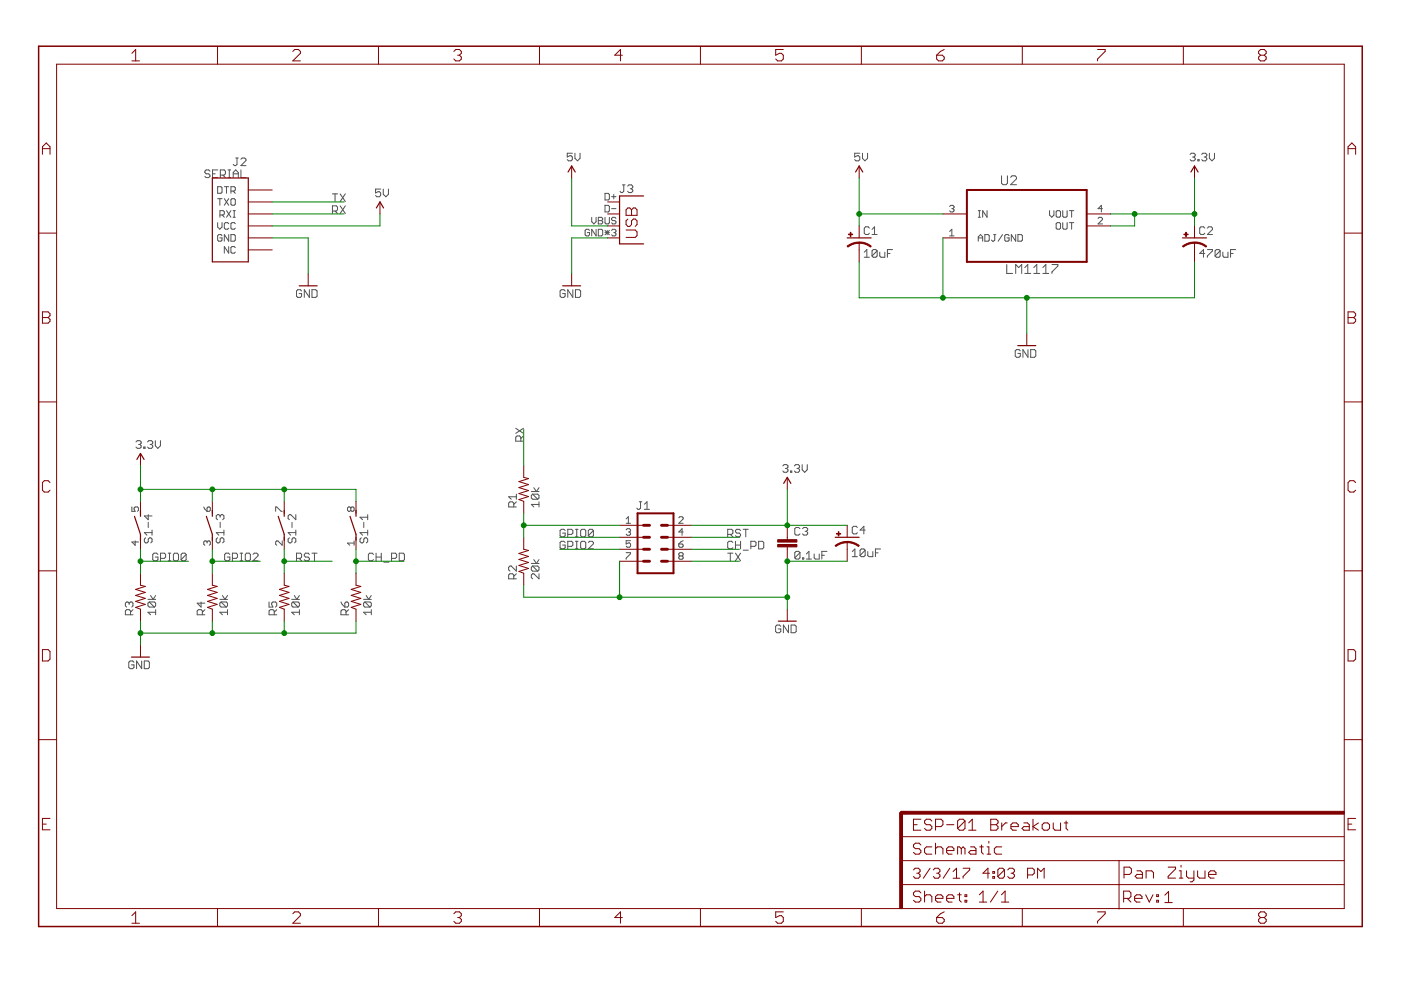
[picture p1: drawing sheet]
<?xml version="1.0" encoding="utf-8"?>
<!DOCTYPE eagle SYSTEM "eagle.dtd">
<!--
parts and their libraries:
SparkFun-Aesthetics: Licensing: Creative Commons ShareAlike 4.0 International - https://creativecommons.org/licenses/by-sa/4.0
-->
<eagle version="8.0.2">
<drawing>
<settings>
<setting alwaysvectorfont="yes"/>
<setting verticaltext="up"/>
</settings>
<grid distance="0.1" unitdist="inch" unit="inch" style="lines" multiple="1" display="no" altdistance="0.01" altunitdist="inch" altunit="inch"/>
<schematic xreflabel="%F%N/%S.%C%R" xrefpart="/%S.%C%R">
<libraries>
<library name="SparkFun-Aesthetics">
<symbols>
<symbol name="FR-A4L">
<rectangle x1="178.7652" y1="0" x2="179.3748" y2="20.32" layer="94"/>
<rectangle x1="225.7552" y1="-26.67" x2="226.3648" y2="67.31" layer="94" rot="R90"/>
<wire x1="225.29" y1="-0.1" x2="225.29" y2="5.08" width="0.1016" layer="94"/>
<wire x1="225.29" y1="5.08" x2="273.05" y2="5.08" width="0.1016" layer="94"/>
<wire x1="225.29" y1="5.08" x2="179.07" y2="5.08" width="0.1016" layer="94"/>
<wire x1="179.07" y1="10.16" x2="225.29" y2="10.16" width="0.1016" layer="94"/>
<wire x1="225.29" y1="10.16" x2="273.05" y2="10.16" width="0.1016" layer="94"/>
<wire x1="179.07" y1="15.24" x2="273.05" y2="15.24" width="0.1016" layer="94"/>
<wire x1="225.29" y1="5.08" x2="225.29" y2="10.16" width="0.1016" layer="94"/>
<wire x1="179.07" y1="19.05" x2="179.07" y2="20.32" width="0.6096" layer="94"/>
<wire x1="179.07" y1="20.32" x2="180.34" y2="20.32" width="0.6096" layer="94"/>
<text x="181.61" y="11.43" size="2.54" layer="94" font="vector">&gt;DRAWING_NAME</text>
<text x="181.61" y="6.35" size="2.286" layer="94" font="vector">&gt;LAST_DATE_TIME</text>
<text x="195.58" y="1.27" size="2.54" layer="94" font="vector">&gt;SHEET</text>
<text x="181.61" y="1.27" size="2.54" layer="94" font="vector">Sheet:</text>
<text x="181.61" y="16.51" size="2.54" layer="94" font="vector">&gt;CNAME</text>
<text x="226.16" y="1.27" size="2.54" layer="94" font="vector">Rev:</text>
<text x="226.26" y="6.35" size="2.54" layer="94" font="vector">&gt;DESIGNER</text>
<text x="234.92" y="1.17" size="2.54" layer="94" font="vector">&gt;CREVISION</text>
<frame x1="-3.81" y1="-3.81" x2="276.86" y2="182.88" columns="8" rows="5" layer="94"/>
</symbol>
<symbol name="3.3V">
<wire x1="0.762" y1="1.27" x2="0" y2="2.54" width="0.254" layer="94"/>
<wire x1="0" y1="2.54" x2="-0.762" y2="1.27" width="0.254" layer="94"/>
<text x="-1.016" y="3.556" size="1.778" layer="96">&gt;VALUE</text>
<pin name="3.3V" x="0" y="0" visible="off" length="short" direction="sup" rot="R90"/>
</symbol>
<symbol name="5V">
<wire x1="0.762" y1="1.27" x2="0" y2="2.54" width="0.254" layer="94"/>
<wire x1="0" y1="2.54" x2="-0.762" y2="1.27" width="0.254" layer="94"/>
<text x="-1.016" y="3.556" size="1.778" layer="96">&gt;VALUE</text>
<pin name="5V" x="0" y="0" visible="off" length="short" direction="sup" rot="R90"/>
</symbol>
<symbol name="DGND">
<wire x1="-1.905" y1="0" x2="1.905" y2="0" width="0.254" layer="94"/>
<text x="-2.54" y="-2.54" size="1.778" layer="96">&gt;VALUE</text>
<pin name="GND" x="0" y="2.54" visible="off" length="short" direction="sup" rot="R270"/>
</symbol>
</symbols>
<devicesets>
<deviceset name="FRAME-A4L" prefix="FRAME">
<gates>
<gate name="G$1" symbol="FR-A4L" x="0" y="0"/>
</gates>
<devices>
<device name="">
<technologies>
<technology name=""/>
</technologies>
</device>
</devices>
</deviceset>
<deviceset name="3.3V" prefix="SUPPLY">
<gates>
<gate name="G$1" symbol="3.3V" x="0" y="0"/>
</gates>
<devices>
<device name="">
<technologies>
<technology name=""/>
</technologies>
</device>
</devices>
</deviceset>
<deviceset name="5V" prefix="SUPPLY">
<gates>
<gate name="G$1" symbol="5V" x="0" y="0"/>
</gates>
<devices>
<device name="">
<technologies>
<technology name=""/>
</technologies>
</device>
</devices>
</deviceset>
<deviceset name="GND" prefix="GND">
<gates>
<gate name="1" symbol="DGND" x="0" y="0"/>
</gates>
<devices>
<device name="">
<technologies>
<technology name=""/>
</technologies>
</device>
</devices>
</deviceset>
</devicesets>
</library>
<library name="SparkFun-Capacitors">
<symbols>
<symbol name="CAP_POL">
<wire x1="-2.54" y1="0" x2="2.54" y2="0" width="0.254" layer="94"/>
<wire x1="0" y1="-1.016" x2="0" y2="-2.54" width="0.1524" layer="94"/>
<wire x1="0" y1="-1" x2="2.4892" y2="-1.8542" width="0.254" layer="94" curve="-37.878202" cap="flat"/>
<wire x1="-2.4669" y1="-1.8504" x2="0" y2="-1.0161" width="0.254" layer="94" curve="-37.376341" cap="flat"/>
<text x="1.016" y="0.635" size="1.778" layer="95">&gt;NAME</text>
<text x="1.016" y="-4.191" size="1.778" layer="96">&gt;VALUE</text>
<rectangle x1="-2.253" y1="0.668" x2="-1.364" y2="0.795" layer="94"/>
<rectangle x1="-1.872" y1="0.287" x2="-1.745" y2="1.176" layer="94"/>
<pin name="+" x="0" y="2.54" visible="off" length="short" direction="pas" swaplevel="1" rot="R270"/>
<pin name="-" x="0" y="-5.08" visible="off" length="short" direction="pas" swaplevel="1" rot="R90"/>
</symbol>
<symbol name="CAP">
<wire x1="0" y1="2.54" x2="0" y2="2.032" width="0.1524" layer="94"/>
<wire x1="0" y1="0" x2="0" y2="0.508" width="0.1524" layer="94"/>
<text x="1.524" y="2.921" size="1.778" layer="95">&gt;NAME</text>
<text x="1.524" y="-2.159" size="1.778" layer="96">&gt;VALUE</text>
<rectangle x1="-2.032" y1="0.508" x2="2.032" y2="1.016" layer="94"/>
<rectangle x1="-2.032" y1="1.524" x2="2.032" y2="2.032" layer="94"/>
<pin name="1" x="0" y="5.08" visible="off" length="short" direction="pas" swaplevel="1" rot="R270"/>
<pin name="2" x="0" y="-2.54" visible="off" length="short" direction="pas" swaplevel="1" rot="R90"/>
</symbol>
</symbols>
<devicesets>
<deviceset name="CAP_POL" prefix="C" uservalue="yes">
<gates>
<gate name="G$1" symbol="CAP_POL" x="0" y="0"/>
</gates>
<devices>
<device name="1206" package="EIA3216">
<connects>
<connect gate="G$1" pin="+" pad="A"/>
<connect gate="G$1" pin="-" pad="C"/>
</connects>
<technologies>
<technology name=""/>
</technologies>
</device>
<device name="3528" package="EIA3528">
<connects>
<connect gate="G$1" pin="+" pad="A"/>
<connect gate="G$1" pin="-" pad="C"/>
</connects>
<technologies>
<technology name=""/>
</technologies>
</device>
<device name="PTH1" package="CPOL-RADIAL-100UF-25V">
<connects>
<connect gate="G$1" pin="+" pad="1"/>
<connect gate="G$1" pin="-" pad="2"/>
</connects>
<technologies>
<technology name=""/>
</technologies>
</device>
<device name="PTH2" package="CPOL-RADIAL-10UF-25V">
<connects>
<connect gate="G$1" pin="+" pad="1"/>
<connect gate="G$1" pin="-" pad="2"/>
</connects>
<technologies>
<technology name=""/>
</technologies>
</device>
<device name="7343" package="EIA7343">
<connects>
<connect gate="G$1" pin="+" pad="A"/>
<connect gate="G$1" pin="-" pad="C"/>
</connects>
<technologies>
<technology name="">
<attribute name="PROD_ID" value="CAP-08702"/>
</technology>
</technologies>
</device>
<device name="G" package="PANASONIC_G">
<connects>
<connect gate="G$1" pin="+" pad="+"/>
<connect gate="G$1" pin="-" pad="-"/>
</connects>
<technologies>
<technology name=""/>
</technologies>
</device>
<device name="E" package="PANASONIC_E">
<connects>
<connect gate="G$1" pin="+" pad="+"/>
<connect gate="G$1" pin="-" pad="-"/>
</connects>
<technologies>
<technology name=""/>
</technologies>
</device>
<device name="C" package="PANASONIC_C">
<connects>
<connect gate="G$1" pin="+" pad="+"/>
<connect gate="G$1" pin="-" pad="-"/>
</connects>
<technologies>
<technology name=""/>
</technologies>
</device>
<device name="F80" package="NIPPON_F80">
<connects>
<connect gate="G$1" pin="+" pad="+"/>
<connect gate="G$1" pin="-" pad="-"/>
</connects>
<technologies>
<technology name=""/>
</technologies>
</device>
<device name="D" package="PANASONIC_D">
<connects>
<connect gate="G$1" pin="+" pad="+"/>
<connect gate="G$1" pin="-" pad="-"/>
</connects>
<technologies>
<technology name=""/>
</technologies>
</device>
<device name="PTH3" package="CPOL-RADIAL-1000UF-63V">
<connects>
<connect gate="G$1" pin="+" pad="1"/>
<connect gate="G$1" pin="-" pad="2"/>
</connects>
<technologies>
<technology name=""/>
</technologies>
</device>
<device name="PTH4" package="CPOL-RADIAL-1000UF-25V">
<connects>
<connect gate="G$1" pin="+" pad="+"/>
<connect gate="G$1" pin="-" pad="-"/>
</connects>
<technologies>
<technology name=""/>
</technologies>
</device>
<device name="SMD" package="VISHAY_C">
<connects>
<connect gate="G$1" pin="+" pad="+"/>
<connect gate="G$1" pin="-" pad="-"/>
</connects>
<technologies>
<technology name=""/>
</technologies>
</device>
<device name="H13" package="PANASONIC_H13">
<connects>
<connect gate="G$1" pin="+" pad="+"/>
<connect gate="G$1" pin="-" pad="-"/>
</connects>
<technologies>
<technology name=""/>
</technologies>
</device>
<device name="6032" package="EIA6032">
<connects>
<connect gate="G$1" pin="+" pad="P$1"/>
<connect gate="G$1" pin="-" pad="P$2"/>
</connects>
<technologies>
<technology name=""/>
</technologies>
</device>
<device name="EN_J2" package="EN_J2">
<connects>
<connect gate="G$1" pin="+" pad="+"/>
<connect gate="G$1" pin="-" pad="-"/>
</connects>
<technologies>
<technology name=""/>
</technologies>
</device>
<device name="3528-KIT" package="EIA3528-KIT">
<connects>
<connect gate="G$1" pin="+" pad="A"/>
<connect gate="G$1" pin="-" pad="C"/>
</connects>
<technologies>
<technology name=""/>
</technologies>
</device>
<device name="1206-KIT" package="EIA3216-KIT">
<connects>
<connect gate="G$1" pin="+" pad="A"/>
<connect gate="G$1" pin="-" pad="C"/>
</connects>
<technologies>
<technology name=""/>
</technologies>
</device>
</devices>
</deviceset>
<deviceset name="CAP" prefix="C" uservalue="yes">
<gates>
<gate name="G$1" symbol="CAP" x="0" y="0"/>
</gates>
<devices>
<device name="PTH" package="CAP-PTH-SMALL">
<connects>
<connect gate="G$1" pin="1" pad="1"/>
<connect gate="G$1" pin="2" pad="2"/>
</connects>
<technologies>
<technology name=""/>
</technologies>
</device>
<device name="PTH2" package="CAP-PTH-SMALL2">
<connects>
<connect gate="G$1" pin="1" pad="1"/>
<connect gate="G$1" pin="2" pad="2"/>
</connects>
<technologies>
<technology name=""/>
</technologies>
</device>
<device name="0805" package="0805">
<connects>
<connect gate="G$1" pin="1" pad="1"/>
<connect gate="G$1" pin="2" pad="2"/>
</connects>
<technologies>
<technology name=""/>
</technologies>
</device>
<device name="PTH3" package="CAP-PTH-LARGE">
<connects>
<connect gate="G$1" pin="1" pad="1"/>
<connect gate="G$1" pin="2" pad="2"/>
</connects>
<technologies>
<technology name=""/>
</technologies>
</device>
<device name="SMD" package="GRM43D">
<connects>
<connect gate="G$1" pin="1" pad="A"/>
<connect gate="G$1" pin="2" pad="C"/>
</connects>
<technologies>
<technology name=""/>
</technologies>
</device>
<device name="0603-CAP" package="0603-CAP">
<connects>
<connect gate="G$1" pin="1" pad="1"/>
<connect gate="G$1" pin="2" pad="2"/>
</connects>
<technologies>
<technology name=""/>
</technologies>
</device>
<device name="0402-CAP" package="0402-CAP">
<connects>
<connect gate="G$1" pin="1" pad="1"/>
<connect gate="G$1" pin="2" pad="2"/>
</connects>
<technologies>
<technology name=""/>
</technologies>
</device>
<device name="PTH1" package="CAP-PTH-5MM">
<connects>
<connect gate="G$1" pin="1" pad="1"/>
<connect gate="G$1" pin="2" pad="2"/>
</connects>
<technologies>
<technology name=""/>
</technologies>
</device>
<device name="_" package="AXIAL-5MM">
<connects>
<connect gate="G$1" pin="1" pad="P$1"/>
<connect gate="G$1" pin="2" pad="P$2"/>
</connects>
<technologies>
<technology name=""/>
</technologies>
</device>
<device name="1210" package="1210">
<connects>
<connect gate="G$1" pin="1" pad="1"/>
<connect gate="G$1" pin="2" pad="2"/>
</connects>
<technologies>
<technology name=""/>
</technologies>
</device>
<device name="1206" package="1206">
<connects>
<connect gate="G$1" pin="1" pad="1"/>
<connect gate="G$1" pin="2" pad="2"/>
</connects>
<technologies>
<technology name=""/>
</technologies>
</device>
<device name="ASMD" package="CTZ3">
<connects>
<connect gate="G$1" pin="1" pad="+"/>
<connect gate="G$1" pin="2" pad="-"/>
</connects>
<technologies>
<technology name=""/>
</technologies>
</device>
<device name="KIT" package="CAP-PTH-SMALL-KIT">
<connects>
<connect gate="G$1" pin="1" pad="1"/>
<connect gate="G$1" pin="2" pad="2"/>
</connects>
<technologies>
<technology name=""/>
</technologies>
</device>
<device name="EZ" package="CAP-PTH-SMALLEZ">
<connects>
<connect gate="G$1" pin="1" pad="1"/>
<connect gate="G$1" pin="2" pad="2"/>
</connects>
<technologies>
<technology name=""/>
</technologies>
</device>
</devices>
</deviceset>
</devicesets>
</library>
<library name="SparkFun-Connectors">
<symbols>
<symbol name="M04X2">
<wire x1="-1.27" y1="0" x2="-2.54" y2="0" width="0.6096" layer="94"/>
<wire x1="-1.27" y1="2.54" x2="-2.54" y2="2.54" width="0.6096" layer="94"/>
<wire x1="-1.27" y1="5.08" x2="-2.54" y2="5.08" width="0.6096" layer="94"/>
<wire x1="-3.81" y1="7.62" x2="-3.81" y2="-5.08" width="0.4064" layer="94"/>
<wire x1="-1.27" y1="-2.54" x2="-2.54" y2="-2.54" width="0.6096" layer="94"/>
<wire x1="3.81" y1="-5.08" x2="-3.81" y2="-5.08" width="0.4064" layer="94"/>
<wire x1="3.81" y1="-5.08" x2="3.81" y2="7.62" width="0.4064" layer="94"/>
<wire x1="-3.81" y1="7.62" x2="3.81" y2="7.62" width="0.4064" layer="94"/>
<wire x1="1.27" y1="-2.54" x2="2.54" y2="-2.54" width="0.6096" layer="94"/>
<wire x1="1.27" y1="0" x2="2.54" y2="0" width="0.6096" layer="94"/>
<wire x1="1.27" y1="2.54" x2="2.54" y2="2.54" width="0.6096" layer="94"/>
<wire x1="1.27" y1="5.08" x2="2.54" y2="5.08" width="0.6096" layer="94"/>
<text x="-4.572" y="-7.62" size="1.778" layer="96">&gt;VALUE</text>
<text x="-4.064" y="8.382" size="1.778" layer="95">&gt;NAME</text>
<pin name="1" x="-7.62" y="5.08" visible="pad" length="middle" direction="pas" swaplevel="1"/>
<pin name="2" x="7.62" y="5.08" visible="pad" length="middle" direction="pas" swaplevel="1" rot="R180"/>
<pin name="3" x="-7.62" y="2.54" visible="pad" length="middle" direction="pas" swaplevel="1"/>
<pin name="4" x="7.62" y="2.54" visible="pad" length="middle" direction="pas" swaplevel="1" rot="R180"/>
<pin name="5" x="-7.62" y="0" visible="pad" length="middle" direction="pas" swaplevel="1"/>
<pin name="6" x="7.62" y="0" visible="pad" length="middle" direction="pas" swaplevel="1" rot="R180"/>
<pin name="7" x="-7.62" y="-2.54" visible="pad" length="middle" direction="pas" swaplevel="1"/>
<pin name="8" x="7.62" y="-2.54" visible="pad" length="middle" direction="pas" swaplevel="1" rot="R180"/>
</symbol>
<symbol name="CP2102_DEVICE">
<pin name="DTR" x="-5.08" y="5.08" visible="pin" length="middle"/>
<pin name="TXO" x="-5.08" y="2.54" visible="pin" length="middle"/>
<pin name="RXI" x="-5.08" y="0" visible="pin" length="middle"/>
<pin name="VCC" x="-5.08" y="-2.54" visible="pin" length="middle"/>
<pin name="NC" x="-5.08" y="-7.62" visible="pin" length="middle"/>
<pin name="GND" x="-5.08" y="-5.08" visible="pin" length="middle"/>
<wire x1="0" y1="7.62" x2="0" y2="-10.16" width="0.254" layer="94"/>
<wire x1="0" y1="-10.16" x2="7.62" y2="-10.16" width="0.254" layer="94"/>
<wire x1="7.62" y1="-10.16" x2="7.62" y2="7.62" width="0.254" layer="94"/>
<wire x1="7.62" y1="7.62" x2="0" y2="7.62" width="0.254" layer="94"/>
<text x="0" y="10.16" size="1.778" layer="95">&gt;NAME</text>
<text x="0" y="7.62" size="1.778" layer="96">&gt;VALUE</text>
</symbol>
<symbol name="USB">
<wire x1="5.08" y1="8.89" x2="0" y2="8.89" width="0.254" layer="94"/>
<wire x1="0" y1="8.89" x2="0" y2="-1.27" width="0.254" layer="94"/>
<wire x1="0" y1="-1.27" x2="5.08" y2="-1.27" width="0.254" layer="94"/>
<text x="3.81" y="0" size="2.54" layer="94" rot="R90">USB</text>
<pin name="D+" x="-2.54" y="7.62" visible="pad" length="short"/>
<pin name="D-" x="-2.54" y="5.08" visible="pad" length="short"/>
<pin name="VBUS" x="-2.54" y="2.54" visible="pad" length="short"/>
<pin name="GND" x="-2.54" y="0" visible="pad" length="short"/>
<text x="0" y="9.525" size="1.778" layer="95">&gt;NAME</text>
<text x="0" y="-3.81" size="1.778" layer="96">&gt;VALUE</text>
</symbol>
</symbols>
<devicesets>
<deviceset name="M04X2" prefix="J" uservalue="yes">
<gates>
<gate name="G$1" symbol="M04X2" x="0" y="0"/>
</gates>
<devices>
<device name="" package="2X4">
<connects>
<connect gate="G$1" pin="1" pad="1"/>
<connect gate="G$1" pin="2" pad="2"/>
<connect gate="G$1" pin="3" pad="3"/>
<connect gate="G$1" pin="4" pad="4"/>
<connect gate="G$1" pin="5" pad="5"/>
<connect gate="G$1" pin="6" pad="6"/>
<connect gate="G$1" pin="7" pad="7"/>
<connect gate="G$1" pin="8" pad="8"/>
</connects>
<technologies>
<technology name=""/>
</technologies>
</device>
</devices>
</deviceset>
<deviceset name="CP2102_DEVICE" prefix="J">
<gates>
<gate name="G$1" symbol="CP2102_DEVICE" x="0" y="0"/>
</gates>
<devices>
<device name="CP" package="CP2102_DEVICE_SIDE">
<connects>
<connect gate="G$1" pin="DTR" pad="P$1"/>
<connect gate="G$1" pin="GND" pad="P$5"/>
<connect gate="G$1" pin="NC" pad="P$6"/>
<connect gate="G$1" pin="RXI" pad="P$3"/>
<connect gate="G$1" pin="TXO" pad="P$2"/>
<connect gate="G$1" pin="VCC" pad="P$4"/>
</connects>
<technologies>
<technology name=""/>
</technologies>
</device>
</devices>
</deviceset>
<deviceset name="USB" prefix="J">
<gates>
<gate name="G$1" symbol="USB" x="0" y="0"/>
</gates>
<devices>
<device name="-A-H" package="USB-A-H">
<connects>
<connect gate="G$1" pin="D+" pad="D+"/>
<connect gate="G$1" pin="D-" pad="D-"/>
<connect gate="G$1" pin="GND" pad="GND"/>
<connect gate="G$1" pin="VBUS" pad="VBUS"/>
</connects>
<technologies>
<technology name="">
<attribute name="PROD_ID" value="CONN-08367"/>
</technology>
</technologies>
</device>
<device name="-A-S" package="USB-A-S">
<connects>
<connect gate="G$1" pin="D+" pad="D+"/>
<connect gate="G$1" pin="D-" pad="D-"/>
<connect gate="G$1" pin="GND" pad="GND"/>
<connect gate="G$1" pin="VBUS" pad="VBUS"/>
</connects>
<technologies>
<technology name=""/>
</technologies>
</device>
<device name="-MB-H" package="USB-MB-H">
<connects>
<connect gate="G$1" pin="D+" pad="D+"/>
<connect gate="G$1" pin="D-" pad="D-"/>
<connect gate="G$1" pin="GND" pad="GND"/>
<connect gate="G$1" pin="VBUS" pad="VBUS"/>
</connects>
<technologies>
<technology name=""/>
</technologies>
</device>
<device name="-B-S" package="USB-B-SMT">
<connects>
<connect gate="G$1" pin="D+" pad="D+"/>
<connect gate="G$1" pin="D-" pad="D-"/>
<connect gate="G$1" pin="GND" pad="GND"/>
<connect gate="G$1" pin="VBUS" pad="VUSB"/>
</connects>
<technologies>
<technology name=""/>
</technologies>
</device>
<device name="OLD" package="USB-MINIB-OLD">
<connects>
<connect gate="G$1" pin="D+" pad="D+"/>
<connect gate="G$1" pin="D-" pad="D-"/>
<connect gate="G$1" pin="GND" pad="GND"/>
<connect gate="G$1" pin="VBUS" pad="VBUS"/>
</connects>
<technologies>
<technology name=""/>
</technologies>
</device>
<device name="PTH" package="USB-B-PTH">
<connects>
<connect gate="G$1" pin="D+" pad="D+"/>
<connect gate="G$1" pin="D-" pad="D-"/>
<connect gate="G$1" pin="GND" pad="GND"/>
<connect gate="G$1" pin="VBUS" pad="VBUS"/>
</connects>
<technologies>
<technology name="">
<attribute name="PROD_ID" value="CONN-08278" constant="no"/>
<attribute name="VALUE" value="USB-B" constant="no"/>
</technology>
</technologies>
</device>
<device name="-JST-2MM-SMT" package="S4B-PH">
<connects>
<connect gate="G$1" pin="D+" pad="2"/>
<connect gate="G$1" pin="D-" pad="3"/>
<connect gate="G$1" pin="GND" pad="1"/>
<connect gate="G$1" pin="VBUS" pad="4"/>
</connects>
<technologies>
<technology name="">
<attribute name="PROD_ID" value="CONN-08193" constant="no"/>
</technology>
</technologies>
</device>
<device name="SMD" package="USB-MINIB">
<connects>
<connect gate="G$1" pin="D+" pad="D+"/>
<connect gate="G$1" pin="D-" pad="D-"/>
<connect gate="G$1" pin="GND" pad="GND"/>
<connect gate="G$1" pin="VBUS" pad="VBUS"/>
</connects>
<technologies>
<technology name="">
<attribute name="PROD_ID" value="CONN-08193" constant="no"/>
</technology>
</technologies>
</device>
<device name="PCB" package="USB-A-PCB">
<connects>
<connect gate="G$1" pin="D+" pad="USB_P"/>
<connect gate="G$1" pin="D-" pad="USB_M"/>
<connect gate="G$1" pin="GND" pad="GND"/>
<connect gate="G$1" pin="VBUS" pad="5V"/>
</connects>
<technologies>
<technology name=""/>
</technologies>
</device>
<device name="PTH-VERTICAL" package="USB-B-PTH-VERTICAL">
<connects>
<connect gate="G$1" pin="D+" pad="D+"/>
<connect gate="G$1" pin="D-" pad="D-"/>
<connect gate="G$1" pin="GND" pad="GND"/>
<connect gate="G$1" pin="VBUS" pad="VBUS"/>
</connects>
<technologies>
<technology name=""/>
</technologies>
</device>
<device name="USB-A-S-NOSILK" package="USB-A-S-NOSILK">
<connects>
<connect gate="G$1" pin="D+" pad="D+"/>
<connect gate="G$1" pin="D-" pad="D-"/>
<connect gate="G$1" pin="GND" pad="GND"/>
<connect gate="G$1" pin="VBUS" pad="VBUS"/>
</connects>
<technologies>
<technology name=""/>
</technologies>
</device>
<device name="-A-SMD" package="USB-A-S-NOSILK-FEMALE">
<connects>
<connect gate="G$1" pin="D+" pad="D+"/>
<connect gate="G$1" pin="D-" pad="D-"/>
<connect gate="G$1" pin="GND" pad="GND"/>
<connect gate="G$1" pin="VBUS" pad="VBUS"/>
</connects>
<technologies>
<technology name="">
<attribute name="PROD_ID" value="CONN-09520"/>
</technology>
</technologies>
</device>
<device name="-SMD-NS" package="USB-MINIB-NOSTOP">
<connects>
<connect gate="G$1" pin="D+" pad="D+"/>
<connect gate="G$1" pin="D-" pad="D-"/>
<connect gate="G$1" pin="GND" pad="GND"/>
<connect gate="G$1" pin="VBUS" pad="VBUS"/>
</connects>
<technologies>
<technology name=""/>
</technologies>
</device>
<device name="_" package="USB-A-S-SILK-FEMALE">
<connects>
<connect gate="G$1" pin="D+" pad="D+"/>
<connect gate="G$1" pin="D-" pad="D-"/>
<connect gate="G$1" pin="GND" pad="GND"/>
<connect gate="G$1" pin="VBUS" pad="VBUS"/>
</connects>
<technologies>
<technology name=""/>
</technologies>
</device>
<device name="-MICROB" package="USB-MICROB">
<connects>
<connect gate="G$1" pin="D+" pad="D+"/>
<connect gate="G$1" pin="D-" pad="D-"/>
<connect gate="G$1" pin="GND" pad="GND MT1 MT2"/>
<connect gate="G$1" pin="VBUS" pad="VBUS"/>
</connects>
<technologies>
<technology name="">
<attribute name="PROD_ID" value="CONN-09505"/>
</technology>
</technologies>
</device>
<device name="A-SMD-MALE" package="USB-A-SMT-MALE">
<connects>
<connect gate="G$1" pin="D+" pad="D+1"/>
<connect gate="G$1" pin="D-" pad="D-1"/>
<connect gate="G$1" pin="GND" pad="GND1"/>
<connect gate="G$1" pin="VBUS" pad="VBUS1"/>
</connects>
<technologies>
<technology name=""/>
</technologies>
</device>
<device name="A-SMD-MALE-LOCKING" package="USB-A-SMT-MALE-LOCKING">
<connects>
<connect gate="G$1" pin="D+" pad="D+1"/>
<connect gate="G$1" pin="D-" pad="D-1"/>
<connect gate="G$1" pin="GND" pad="GND1"/>
<connect gate="G$1" pin="VBUS" pad="VBUS1"/>
</connects>
<technologies>
<technology name=""/>
</technologies>
</device>
<device name="PCB_NOPASTE" package="USB-A-PCB-NOPASTE">
<connects>
<connect gate="G$1" pin="D+" pad="USB_P"/>
<connect gate="G$1" pin="D-" pad="USB_M"/>
<connect gate="G$1" pin="GND" pad="GND"/>
<connect gate="G$1" pin="VBUS" pad="5V"/>
</connects>
<technologies>
<technology name=""/>
</technologies>
</device>
</devices>
</deviceset>
</devicesets>
</library>
<library name="custom">
<symbols>
<symbol name="LM1117MP-3.3">
<pin name="IN" x="-17.78" y="0" length="middle" direction="in"/>
<pin name="ADJ/GND" x="-17.78" y="-5.08" length="middle" direction="pas"/>
<pin name="VOUT" x="17.78" y="0" length="middle" direction="out" rot="R180"/>
<pin name="OUT" x="17.78" y="-2.54" length="middle" direction="out" rot="R180"/>
<wire x1="-12.7" y1="5.08" x2="-12.7" y2="-10.16" width="0.4064" layer="94"/>
<wire x1="-12.7" y1="-10.16" x2="12.7" y2="-10.16" width="0.4064" layer="94"/>
<wire x1="12.7" y1="-10.16" x2="12.7" y2="5.08" width="0.4064" layer="94"/>
<wire x1="12.7" y1="5.08" x2="-12.7" y2="5.08" width="0.4064" layer="94"/>
<text x="-5.461" y="6.096" size="2.0828" layer="95" ratio="10" rot="SR0">&gt;NAME</text>
<text x="-4.3688" y="-12.7254" size="2.0828" layer="96" ratio="10" rot="SR0">&gt;VALUE</text>
</symbol>
<symbol name="S">
<wire x1="0" y1="-3.175" x2="0" y2="-1.905" width="0.254" layer="94"/>
<wire x1="0" y1="-1.905" x2="-1.27" y2="1.905" width="0.254" layer="94"/>
<wire x1="0" y1="1.905" x2="0" y2="3.175" width="0.254" layer="94"/>
<text x="2.54" y="-3.81" size="1.778" layer="95" rot="R90">&gt;NAME</text>
<pin name="1" x="0" y="-5.08" visible="pad" length="short" direction="pas" rot="R90"/>
<pin name="2" x="0" y="5.08" visible="pad" length="short" direction="pas" rot="R270"/>
</symbol>
<symbol name="S+V">
<wire x1="0" y1="-3.175" x2="0" y2="-1.905" width="0.254" layer="94"/>
<wire x1="0" y1="-1.905" x2="-1.27" y2="1.905" width="0.254" layer="94"/>
<wire x1="0" y1="1.905" x2="0" y2="3.175" width="0.254" layer="94"/>
<text x="2.54" y="-3.81" size="1.778" layer="95" rot="R90">&gt;NAME</text>
<text x="5.08" y="-3.81" size="1.778" layer="96" rot="R90">&gt;VALUE</text>
<pin name="1" x="0" y="-5.08" visible="pad" length="short" direction="pas" rot="R90"/>
<pin name="2" x="0" y="5.08" visible="pad" length="short" direction="pas" rot="R270"/>
</symbol>
</symbols>
<devicesets>
<deviceset name="LM1117MP-3.3" prefix="U">
<gates>
<gate name="A" symbol="LM1117MP-3.3" x="0" y="0"/>
</gates>
<devices>
<device name="" package="SOT230P696X180-4N">
<connects>
<connect gate="A" pin="ADJ/GND" pad="1"/>
<connect gate="A" pin="IN" pad="3"/>
<connect gate="A" pin="OUT" pad="2"/>
<connect gate="A" pin="VOUT" pad="4"/>
</connects>
<technologies>
<technology name="">
<attribute name="MPN" value="LM1117MP-3.3" constant="no"/>
<attribute name="OC_FARNELL" value="9778195" constant="no"/>
<attribute name="OC_NEWARK" value="41K3470" constant="no"/>
<attribute name="PACKAGE" value="SOT223-3" constant="no"/>
<attribute name="SUPPLIER" value="NationalSemiconductor" constant="no"/>
</technology>
</technologies>
</device>
</devices>
</deviceset>
<deviceset name="DIP04S" prefix="S" uservalue="yes">
<gates>
<gate name="-1" symbol="S" x="0" y="0" addlevel="always"/>
<gate name="-2" symbol="S" x="5.08" y="0" addlevel="always"/>
<gate name="-3" symbol="S" x="10.16" y="0" addlevel="always"/>
<gate name="-4" symbol="S+V" x="15.24" y="0" addlevel="always"/>
</gates>
<devices>
<device name="" package="DIP04S">
<connects>
<connect gate="-1" pin="1" pad="1"/>
<connect gate="-1" pin="2" pad="8"/>
<connect gate="-2" pin="1" pad="2"/>
<connect gate="-2" pin="2" pad="7"/>
<connect gate="-3" pin="1" pad="3"/>
<connect gate="-3" pin="2" pad="6"/>
<connect gate="-4" pin="1" pad="4"/>
<connect gate="-4" pin="2" pad="5"/>
</connects>
<technologies>
<technology name="">
<attribute name="MF" value="" constant="no"/>
<attribute name="MPN" value="" constant="no"/>
<attribute name="OC_FARNELL" value="unknown" constant="no"/>
<attribute name="OC_NEWARK" value="unknown" constant="no"/>
</technology>
</technologies>
</device>
</devices>
</deviceset>
</devicesets>
</library>
<library name="SparkFun-Resistors">
<symbols>
<symbol name="RESISTOR">
<wire x1="-2.54" y1="0" x2="-2.159" y2="1.016" width="0.1524" layer="94"/>
<wire x1="-2.159" y1="1.016" x2="-1.524" y2="-1.016" width="0.1524" layer="94"/>
<wire x1="-1.524" y1="-1.016" x2="-0.889" y2="1.016" width="0.1524" layer="94"/>
<wire x1="-0.889" y1="1.016" x2="-0.254" y2="-1.016" width="0.1524" layer="94"/>
<wire x1="-0.254" y1="-1.016" x2="0.381" y2="1.016" width="0.1524" layer="94"/>
<wire x1="0.381" y1="1.016" x2="1.016" y2="-1.016" width="0.1524" layer="94"/>
<wire x1="1.016" y1="-1.016" x2="1.651" y2="1.016" width="0.1524" layer="94"/>
<wire x1="1.651" y1="1.016" x2="2.286" y2="-1.016" width="0.1524" layer="94"/>
<wire x1="2.286" y1="-1.016" x2="2.54" y2="0" width="0.1524" layer="94"/>
<text x="-3.81" y="1.4986" size="1.778" layer="95">&gt;NAME</text>
<text x="-3.81" y="-3.302" size="1.778" layer="96">&gt;VALUE</text>
<pin name="2" x="5.08" y="0" visible="off" length="short" direction="pas" swaplevel="1" rot="R180"/>
<pin name="1" x="-5.08" y="0" visible="off" length="short" direction="pas" swaplevel="1"/>
</symbol>
</symbols>
<devicesets>
<deviceset name="RESISTOR" prefix="R" uservalue="yes">
<gates>
<gate name="G$1" symbol="RESISTOR" x="0" y="0"/>
</gates>
<devices>
<device name="1206" package="1206">
<connects>
<connect gate="G$1" pin="1" pad="1"/>
<connect gate="G$1" pin="2" pad="2"/>
</connects>
<technologies>
<technology name=""/>
</technologies>
</device>
<device name="AXIAL-0.3" package="AXIAL-0.3">
<connects>
<connect gate="G$1" pin="1" pad="P$1"/>
<connect gate="G$1" pin="2" pad="P$2"/>
</connects>
<technologies>
<technology name=""/>
</technologies>
</device>
<device name="2010" package="R2010">
<connects>
<connect gate="G$1" pin="1" pad="1"/>
<connect gate="G$1" pin="2" pad="2"/>
</connects>
<technologies>
<technology name=""/>
</technologies>
</device>
<device name="0805-RES" package="0805">
<connects>
<connect gate="G$1" pin="1" pad="1"/>
<connect gate="G$1" pin="2" pad="2"/>
</connects>
<technologies>
<technology name=""/>
</technologies>
</device>
<device name="0603-RES" package="0603-RES">
<connects>
<connect gate="G$1" pin="1" pad="1"/>
<connect gate="G$1" pin="2" pad="2"/>
</connects>
<technologies>
<technology name=""/>
</technologies>
</device>
<device name="0603" package="0603-RES">
<connects>
<connect gate="G$1" pin="1" pad="1"/>
<connect gate="G$1" pin="2" pad="2"/>
</connects>
<technologies>
<technology name=""/>
</technologies>
</device>
<device name="PTH-1/6W" package="1/6W-RES">
<connects>
<connect gate="G$1" pin="1" pad="1"/>
<connect gate="G$1" pin="2" pad="2"/>
</connects>
<technologies>
<technology name=""/>
</technologies>
</device>
<device name="2512" package="R2512">
<connects>
<connect gate="G$1" pin="1" pad="1"/>
<connect gate="G$1" pin="2" pad="2"/>
</connects>
<technologies>
<technology name=""/>
</technologies>
</device>
<device name="PTH-1/4W" package="AXIAL-0.4">
<connects>
<connect gate="G$1" pin="1" pad="P$1"/>
<connect gate="G$1" pin="2" pad="P$2"/>
</connects>
<technologies>
<technology name=""/>
</technologies>
</device>
<device name="PTH-1/2W" package="AXIAL-0.5">
<connects>
<connect gate="G$1" pin="1" pad="P$1"/>
<connect gate="G$1" pin="2" pad="P$2"/>
</connects>
<technologies>
<technology name=""/>
</technologies>
</device>
<device name="PTH-1W" package="AXIAL-0.6">
<connects>
<connect gate="G$1" pin="1" pad="P$1"/>
<connect gate="G$1" pin="2" pad="P$2"/>
</connects>
<technologies>
<technology name=""/>
</technologies>
</device>
<device name="PTH-2W" package="AXIAL-0.8">
<connects>
<connect gate="G$1" pin="1" pad="P$1"/>
<connect gate="G$1" pin="2" pad="P$2"/>
</connects>
<technologies>
<technology name=""/>
</technologies>
</device>
<device name="KIT" package="AXIAL-0.3-KIT">
<connects>
<connect gate="G$1" pin="1" pad="P$1"/>
<connect gate="G$1" pin="2" pad="P$2"/>
</connects>
<technologies>
<technology name=""/>
</technologies>
</device>
<device name="EZ" package="AXIAL-0.3EZ">
<connects>
<connect gate="G$1" pin="1" pad="P$1"/>
<connect gate="G$1" pin="2" pad="P$2"/>
</connects>
<technologies>
<technology name=""/>
</technologies>
</device>
<device name="PTH-1/4W-VERT-KIT" package="AXIAL-0.1EZ">
<connects>
<connect gate="G$1" pin="1" pad="P$1"/>
<connect gate="G$1" pin="2" pad="P$2"/>
</connects>
<technologies>
<technology name=""/>
</technologies>
</device>
<device name="PTH-1/4W-VERT" package="AXIAL-0.1">
<connects>
<connect gate="G$1" pin="1" pad="P$1"/>
<connect gate="G$1" pin="2" pad="P$2"/>
</connects>
<technologies>
<technology name=""/>
</technologies>
</device>
<device name="0402" package="0402-RES">
<connects>
<connect gate="G$1" pin="1" pad="1"/>
<connect gate="G$1" pin="2" pad="2"/>
</connects>
<technologies>
<technology name=""/>
</technologies>
</device>
</devices>
</deviceset>
</devicesets>
</library>
</libraries>
<attributes>
</attributes>
<variantdefs>
</variantdefs>
<classes>
<class number="0" name="default" width="0" drill="0">
</class>
</classes>
<parts>
<part name="FRAME1" library="SparkFun-Aesthetics" deviceset="FRAME-A4L" device="">
<attribute name="CNAME" value="ESP-01 Breakout"/>
<attribute name="CREVISION" value="1"/>
<attribute name="DESIGNER" value="Pan Ziyue"/>
</part>
<part name="C2" library="SparkFun-Capacitors" deviceset="CAP_POL" device="PTH1" value="470uF"/>
<part name="SUPPLY1" library="SparkFun-Aesthetics" deviceset="3.3V" device=""/>
<part name="SUPPLY2" library="SparkFun-Aesthetics" deviceset="5V" device=""/>
<part name="C1" library="SparkFun-Capacitors" deviceset="CAP_POL" device="1206-KIT" value="10uF"/>
<part name="GND1" library="SparkFun-Aesthetics" deviceset="GND" device=""/>
<part name="J1" library="SparkFun-Connectors" deviceset="M04X2" device=""/>
<part name="U2" library="custom" deviceset="LM1117MP-3.3" device="" value="LM1117"/>
<part name="SUPPLY3" library="SparkFun-Aesthetics" deviceset="3.3V" device=""/>
<part name="GND2" library="SparkFun-Aesthetics" deviceset="GND" device=""/>
<part name="C3" library="SparkFun-Capacitors" deviceset="CAP" device="1206" value="0.1uF"/>
<part name="C4" library="SparkFun-Capacitors" deviceset="CAP_POL" device="1206-KIT" value="10uF"/>
<part name="J3" library="SparkFun-Connectors" deviceset="CP2102_DEVICE" device="CP" value="SERIAL"/>
<part name="GND3" library="SparkFun-Aesthetics" deviceset="GND" device=""/>
<part name="SUPPLY4" library="SparkFun-Aesthetics" deviceset="5V" device=""/>
<part name="R1" library="SparkFun-Resistors" deviceset="RESISTOR" device="1206" value="10k"/>
<part name="R2" library="SparkFun-Resistors" deviceset="RESISTOR" device="1206" value="20k"/>
<part name="S1" library="custom" deviceset="DIP04S" device=""/>
<part name="SUPPLY5" library="SparkFun-Aesthetics" deviceset="3.3V" device=""/>
<part name="R3" library="SparkFun-Resistors" deviceset="RESISTOR" device="1206" value="10k"/>
<part name="R4" library="SparkFun-Resistors" deviceset="RESISTOR" device="1206" value="10k"/>
<part name="R5" library="SparkFun-Resistors" deviceset="RESISTOR" device="1206" value="10k"/>
<part name="R6" library="SparkFun-Resistors" deviceset="RESISTOR" device="1206" value="10k"/>
<part name="GND4" library="SparkFun-Aesthetics" deviceset="GND" device=""/>
<part name="J2" library="SparkFun-Connectors" deviceset="USB" device="-MICROB" value=""/>
<part name="SUPPLY6" library="SparkFun-Aesthetics" deviceset="5V" device=""/>
<part name="GND5" library="SparkFun-Aesthetics" deviceset="GND" device=""/>
</parts>
<sheets>
<sheet>
<plain>
</plain>
<instances>
<instance part="FRAME1" gate="G$1" x="0" y="0">
<attribute name="CNAME" x="0" y="0" size="1.778" layer="96" display="off"/>
<attribute name="CREVISION" x="0" y="0" size="1.778" layer="96" display="off"/>
<attribute name="DESIGNER" x="0" y="0" size="1.778" layer="96" display="off"/>
</instance>
<instance part="C2" gate="G$1" x="241.3" y="142.24"/>
<instance part="SUPPLY1" gate="G$1" x="241.3" y="154.94"/>
<instance part="SUPPLY2" gate="G$1" x="170.18" y="154.94"/>
<instance part="C1" gate="G$1" x="170.18" y="142.24"/>
<instance part="GND1" gate="1" x="205.74" y="119.38"/>
<instance part="J1" gate="G$1" x="127" y="76.2"/>
<instance part="U2" gate="A" x="205.74" y="147.32"/>
<instance part="SUPPLY3" gate="G$1" x="154.94" y="88.9"/>
<instance part="GND2" gate="1" x="154.94" y="60.96"/>
<instance part="C3" gate="G$1" x="154.94" y="76.2"/>
<instance part="C4" gate="G$1" x="167.64" y="78.74"/>
<instance part="J3" gate="G$1" x="40.64" y="147.32" rot="MR0"/>
<instance part="GND3" gate="1" x="53.34" y="132.08"/>
<instance part="SUPPLY4" gate="G$1" x="68.58" y="147.32"/>
<instance part="R1" gate="G$1" x="99.06" y="88.9" rot="R90"/>
<instance part="R2" gate="G$1" x="99.06" y="73.66" rot="R90"/>
<instance part="S1" gate="-1" x="63.5" y="81.28"/>
<instance part="S1" gate="-2" x="48.26" y="81.28"/>
<instance part="S1" gate="-3" x="33.02" y="81.28"/>
<instance part="S1" gate="-4" x="17.78" y="81.28"/>
<instance part="SUPPLY5" gate="G$1" x="17.78" y="93.98"/>
<instance part="R3" gate="G$1" x="17.78" y="66.04" rot="R90"/>
<instance part="R4" gate="G$1" x="33.02" y="66.04" rot="R90"/>
<instance part="R5" gate="G$1" x="48.26" y="66.04" rot="R90"/>
<instance part="R6" gate="G$1" x="63.5" y="66.04" rot="R90"/>
<instance part="GND4" gate="1" x="17.78" y="53.34"/>
<instance part="J2" gate="G$1" x="119.38" y="142.24"/>
<instance part="SUPPLY6" gate="G$1" x="109.22" y="154.94"/>
<instance part="GND5" gate="1" x="109.22" y="132.08"/>
</instances>
<busses>
</busses>
<nets>
<net name="GND" class="0">
<segment>
<pinref part="GND1" gate="1" pin="GND"/>
<pinref part="C1" gate="G$1" pin="-"/>
<wire x1="205.74" y1="129.54" x2="205.74" y2="121.92" width="0.1524" layer="91"/>
<wire x1="170.18" y1="137.16" x2="170.18" y2="129.54" width="0.1524" layer="91"/>
<wire x1="170.18" y1="129.54" x2="187.96" y2="129.54" width="0.1524" layer="91"/>
<junction x="205.74" y="129.54"/>
<pinref part="C2" gate="G$1" pin="-"/>
<wire x1="187.96" y1="129.54" x2="205.74" y2="129.54" width="0.1524" layer="91"/>
<wire x1="241.3" y1="137.16" x2="241.3" y2="129.54" width="0.1524" layer="91"/>
<wire x1="241.3" y1="129.54" x2="205.74" y2="129.54" width="0.1524" layer="91"/>
<pinref part="U2" gate="A" pin="ADJ/GND"/>
<wire x1="187.96" y1="142.24" x2="187.96" y2="129.54" width="0.1524" layer="91"/>
<junction x="187.96" y="129.54"/>
</segment>
<segment>
<pinref part="C4" gate="G$1" pin="-"/>
<pinref part="C3" gate="G$1" pin="2"/>
<wire x1="167.64" y1="73.66" x2="154.94" y2="73.66" width="0.1524" layer="91"/>
<pinref part="GND2" gate="1" pin="GND"/>
<wire x1="154.94" y1="73.66" x2="154.94" y2="66.04" width="0.1524" layer="91"/>
<junction x="154.94" y="73.66"/>
<pinref part="J1" gate="G$1" pin="7"/>
<wire x1="154.94" y1="66.04" x2="154.94" y2="63.5" width="0.1524" layer="91"/>
<wire x1="119.38" y1="73.66" x2="119.38" y2="66.04" width="0.1524" layer="91"/>
<wire x1="119.38" y1="66.04" x2="154.94" y2="66.04" width="0.1524" layer="91"/>
<junction x="154.94" y="66.04"/>
<pinref part="R2" gate="G$1" pin="1"/>
<wire x1="119.38" y1="66.04" x2="99.06" y2="66.04" width="0.1524" layer="91"/>
<wire x1="99.06" y1="66.04" x2="99.06" y2="68.58" width="0.1524" layer="91"/>
<junction x="119.38" y="66.04"/>
</segment>
<segment>
<pinref part="J3" gate="G$1" pin="GND"/>
<pinref part="GND3" gate="1" pin="GND"/>
<wire x1="45.72" y1="142.24" x2="53.34" y2="142.24" width="0.1524" layer="91"/>
<wire x1="53.34" y1="142.24" x2="53.34" y2="134.62" width="0.1524" layer="91"/>
</segment>
<segment>
<pinref part="GND4" gate="1" pin="GND"/>
<pinref part="R3" gate="G$1" pin="1"/>
<wire x1="17.78" y1="55.88" x2="17.78" y2="58.42" width="0.1524" layer="91"/>
<pinref part="R4" gate="G$1" pin="1"/>
<wire x1="17.78" y1="58.42" x2="17.78" y2="60.96" width="0.1524" layer="91"/>
<wire x1="33.02" y1="60.96" x2="33.02" y2="58.42" width="0.1524" layer="91"/>
<wire x1="33.02" y1="58.42" x2="17.78" y2="58.42" width="0.1524" layer="91"/>
<junction x="17.78" y="58.42"/>
<pinref part="R5" gate="G$1" pin="1"/>
<wire x1="33.02" y1="58.42" x2="48.26" y2="58.42" width="0.1524" layer="91"/>
<wire x1="48.26" y1="58.42" x2="48.26" y2="60.96" width="0.1524" layer="91"/>
<junction x="33.02" y="58.42"/>
<pinref part="R6" gate="G$1" pin="1"/>
<wire x1="48.26" y1="58.42" x2="63.5" y2="58.42" width="0.1524" layer="91"/>
<wire x1="63.5" y1="58.42" x2="63.5" y2="60.96" width="0.1524" layer="91"/>
<junction x="48.26" y="58.42"/>
</segment>
<segment>
<pinref part="J2" gate="G$1" pin="GND"/>
<pinref part="GND5" gate="1" pin="GND"/>
<wire x1="116.84" y1="142.24" x2="109.22" y2="142.24" width="0.1524" layer="91"/>
<wire x1="109.22" y1="142.24" x2="109.22" y2="134.62" width="0.1524" layer="91"/>
</segment>
</net>
<net name="5V" class="0">
<segment>
<pinref part="C1" gate="G$1" pin="+"/>
<wire x1="187.96" y1="147.32" x2="170.18" y2="147.32" width="0.1524" layer="91"/>
<wire x1="170.18" y1="147.32" x2="170.18" y2="144.78" width="0.1524" layer="91"/>
<pinref part="SUPPLY2" gate="G$1" pin="5V"/>
<wire x1="170.18" y1="154.94" x2="170.18" y2="147.32" width="0.1524" layer="91"/>
<junction x="170.18" y="147.32"/>
<pinref part="U2" gate="A" pin="IN"/>
</segment>
<segment>
<pinref part="J3" gate="G$1" pin="VCC"/>
<pinref part="SUPPLY4" gate="G$1" pin="5V"/>
<wire x1="45.72" y1="144.78" x2="68.58" y2="144.78" width="0.1524" layer="91"/>
<wire x1="68.58" y1="144.78" x2="68.58" y2="147.32" width="0.1524" layer="91"/>
</segment>
<segment>
<pinref part="J2" gate="G$1" pin="VBUS"/>
<pinref part="SUPPLY6" gate="G$1" pin="5V"/>
<wire x1="116.84" y1="144.78" x2="109.22" y2="144.78" width="0.1524" layer="91"/>
<wire x1="109.22" y1="144.78" x2="109.22" y2="154.94" width="0.1524" layer="91"/>
</segment>
</net>
<net name="3.3V" class="0">
<segment>
<pinref part="C2" gate="G$1" pin="+"/>
<wire x1="223.52" y1="147.32" x2="228.6" y2="147.32" width="0.1524" layer="91"/>
<wire x1="228.6" y1="147.32" x2="241.3" y2="147.32" width="0.1524" layer="91"/>
<wire x1="241.3" y1="147.32" x2="241.3" y2="144.78" width="0.1524" layer="91"/>
<pinref part="SUPPLY1" gate="G$1" pin="3.3V"/>
<wire x1="241.3" y1="154.94" x2="241.3" y2="147.32" width="0.1524" layer="91"/>
<junction x="241.3" y="147.32"/>
<pinref part="U2" gate="A" pin="VOUT"/>
<pinref part="U2" gate="A" pin="OUT"/>
<wire x1="223.52" y1="144.78" x2="228.6" y2="144.78" width="0.1524" layer="91"/>
<wire x1="228.6" y1="144.78" x2="228.6" y2="147.32" width="0.1524" layer="91"/>
<junction x="228.6" y="147.32"/>
</segment>
<segment>
<pinref part="C4" gate="G$1" pin="+"/>
<pinref part="C3" gate="G$1" pin="1"/>
<wire x1="167.64" y1="81.28" x2="154.94" y2="81.28" width="0.1524" layer="91"/>
<pinref part="SUPPLY3" gate="G$1" pin="3.3V"/>
<wire x1="154.94" y1="88.9" x2="154.94" y2="81.28" width="0.1524" layer="91"/>
<junction x="154.94" y="81.28"/>
<pinref part="J1" gate="G$1" pin="2"/>
<wire x1="134.62" y1="81.28" x2="154.94" y2="81.28" width="0.1524" layer="91"/>
</segment>
<segment>
<pinref part="SUPPLY5" gate="G$1" pin="3.3V"/>
<wire x1="17.78" y1="93.98" x2="17.78" y2="88.9" width="0.1524" layer="91"/>
<wire x1="17.78" y1="88.9" x2="33.02" y2="88.9" width="0.1524" layer="91"/>
<pinref part="S1" gate="-4" pin="2"/>
<wire x1="33.02" y1="88.9" x2="48.26" y2="88.9" width="0.1524" layer="91"/>
<wire x1="48.26" y1="88.9" x2="63.5" y2="88.9" width="0.1524" layer="91"/>
<wire x1="17.78" y1="88.9" x2="17.78" y2="86.36" width="0.1524" layer="91"/>
<junction x="17.78" y="88.9"/>
<pinref part="S1" gate="-3" pin="2"/>
<wire x1="33.02" y1="86.36" x2="33.02" y2="88.9" width="0.1524" layer="91"/>
<junction x="33.02" y="88.9"/>
<pinref part="S1" gate="-2" pin="2"/>
<wire x1="48.26" y1="86.36" x2="48.26" y2="88.9" width="0.1524" layer="91"/>
<junction x="48.26" y="88.9"/>
<pinref part="S1" gate="-1" pin="2"/>
<wire x1="63.5" y1="86.36" x2="63.5" y2="88.9" width="0.1524" layer="91"/>
</segment>
</net>
<net name="RX" class="0">
<segment>
<pinref part="J3" gate="G$1" pin="RXI"/>
<wire x1="45.72" y1="147.32" x2="60.96" y2="147.32" width="0.1524" layer="91"/>
<label x="58.42" y="147.32" size="1.778" layer="95"/>
</segment>
<segment>
<pinref part="R1" gate="G$1" pin="2"/>
<wire x1="99.06" y1="93.98" x2="99.06" y2="101.6" width="0.1524" layer="91"/>
<label x="99.06" y="99.06" size="1.778" layer="95" rot="R90"/>
</segment>
</net>
<net name="TX" class="0">
<segment>
<pinref part="J3" gate="G$1" pin="TXO"/>
<wire x1="45.72" y1="149.86" x2="60.96" y2="149.86" width="0.1524" layer="91"/>
<label x="58.42" y="149.86" size="1.778" layer="95"/>
</segment>
<segment>
<pinref part="J1" gate="G$1" pin="8"/>
<wire x1="134.62" y1="73.66" x2="144.78" y2="73.66" width="0.1524" layer="91"/>
<label x="142.24" y="73.66" size="1.778" layer="95"/>
</segment>
</net>
<net name="N$1" class="0">
<segment>
<pinref part="J1" gate="G$1" pin="1"/>
<pinref part="R1" gate="G$1" pin="1"/>
<wire x1="119.38" y1="81.28" x2="99.06" y2="81.28" width="0.1524" layer="91"/>
<wire x1="99.06" y1="81.28" x2="99.06" y2="83.82" width="0.1524" layer="91"/>
<pinref part="R2" gate="G$1" pin="2"/>
<wire x1="99.06" y1="78.74" x2="99.06" y2="81.28" width="0.1524" layer="91"/>
<junction x="99.06" y="81.28"/>
</segment>
</net>
<net name="GPIO0" class="0">
<segment>
<pinref part="J1" gate="G$1" pin="3"/>
<wire x1="119.38" y1="78.74" x2="106.68" y2="78.74" width="0.1524" layer="91"/>
<label x="106.68" y="78.74" size="1.778" layer="95"/>
</segment>
<segment>
<pinref part="S1" gate="-2" pin="1"/>
<wire x1="48.26" y1="76.2" x2="48.26" y2="73.66" width="0.1524" layer="91"/>
<wire x1="48.26" y1="73.66" x2="58.42" y2="73.66" width="0.1524" layer="91"/>
<pinref part="R5" gate="G$1" pin="2"/>
<wire x1="48.26" y1="71.12" x2="48.26" y2="73.66" width="0.1524" layer="91"/>
<junction x="48.26" y="73.66"/>
<label x="50.8" y="73.66" size="1.778" layer="95"/>
</segment>
</net>
<net name="GPIO2" class="0">
<segment>
<pinref part="J1" gate="G$1" pin="5"/>
<wire x1="119.38" y1="76.2" x2="106.68" y2="76.2" width="0.1524" layer="91"/>
<label x="106.68" y="76.2" size="1.778" layer="95"/>
</segment>
<segment>
<pinref part="R6" gate="G$1" pin="2"/>
<wire x1="63.5" y1="71.12" x2="63.5" y2="73.66" width="0.1524" layer="91"/>
<wire x1="63.5" y1="73.66" x2="73.66" y2="73.66" width="0.1524" layer="91"/>
<pinref part="S1" gate="-1" pin="1"/>
<wire x1="63.5" y1="76.2" x2="63.5" y2="73.66" width="0.1524" layer="91"/>
<junction x="63.5" y="73.66"/>
<label x="66.04" y="73.66" size="1.778" layer="95"/>
</segment>
</net>
<net name="RST" class="0">
<segment>
<pinref part="J1" gate="G$1" pin="4"/>
<wire x1="134.62" y1="78.74" x2="144.78" y2="78.74" width="0.1524" layer="91"/>
<label x="142.24" y="78.74" size="1.778" layer="95"/>
</segment>
<segment>
<pinref part="R4" gate="G$1" pin="2"/>
<wire x1="33.02" y1="71.12" x2="33.02" y2="73.66" width="0.1524" layer="91"/>
<wire x1="33.02" y1="73.66" x2="43.18" y2="73.66" width="0.1524" layer="91"/>
<pinref part="S1" gate="-3" pin="1"/>
<wire x1="33.02" y1="76.2" x2="33.02" y2="73.66" width="0.1524" layer="91"/>
<junction x="33.02" y="73.66"/>
<label x="35.56" y="73.66" size="1.778" layer="95"/>
</segment>
</net>
<net name="CH_PD" class="0">
<segment>
<pinref part="J1" gate="G$1" pin="6"/>
<wire x1="134.62" y1="76.2" x2="144.78" y2="76.2" width="0.1524" layer="91"/>
<label x="142.24" y="76.2" size="1.778" layer="95"/>
</segment>
<segment>
<pinref part="S1" gate="-4" pin="1"/>
<wire x1="17.78" y1="76.2" x2="17.78" y2="73.66" width="0.1524" layer="91"/>
<wire x1="17.78" y1="73.66" x2="27.94" y2="73.66" width="0.1524" layer="91"/>
<pinref part="R3" gate="G$1" pin="2"/>
<wire x1="17.78" y1="71.12" x2="17.78" y2="73.66" width="0.1524" layer="91"/>
<junction x="17.78" y="73.66"/>
<label x="20.32" y="73.66" size="1.778" layer="95"/>
</segment>
</net>
</nets>
</sheet>
</sheets>
</schematic>
</drawing>
</eagle>
